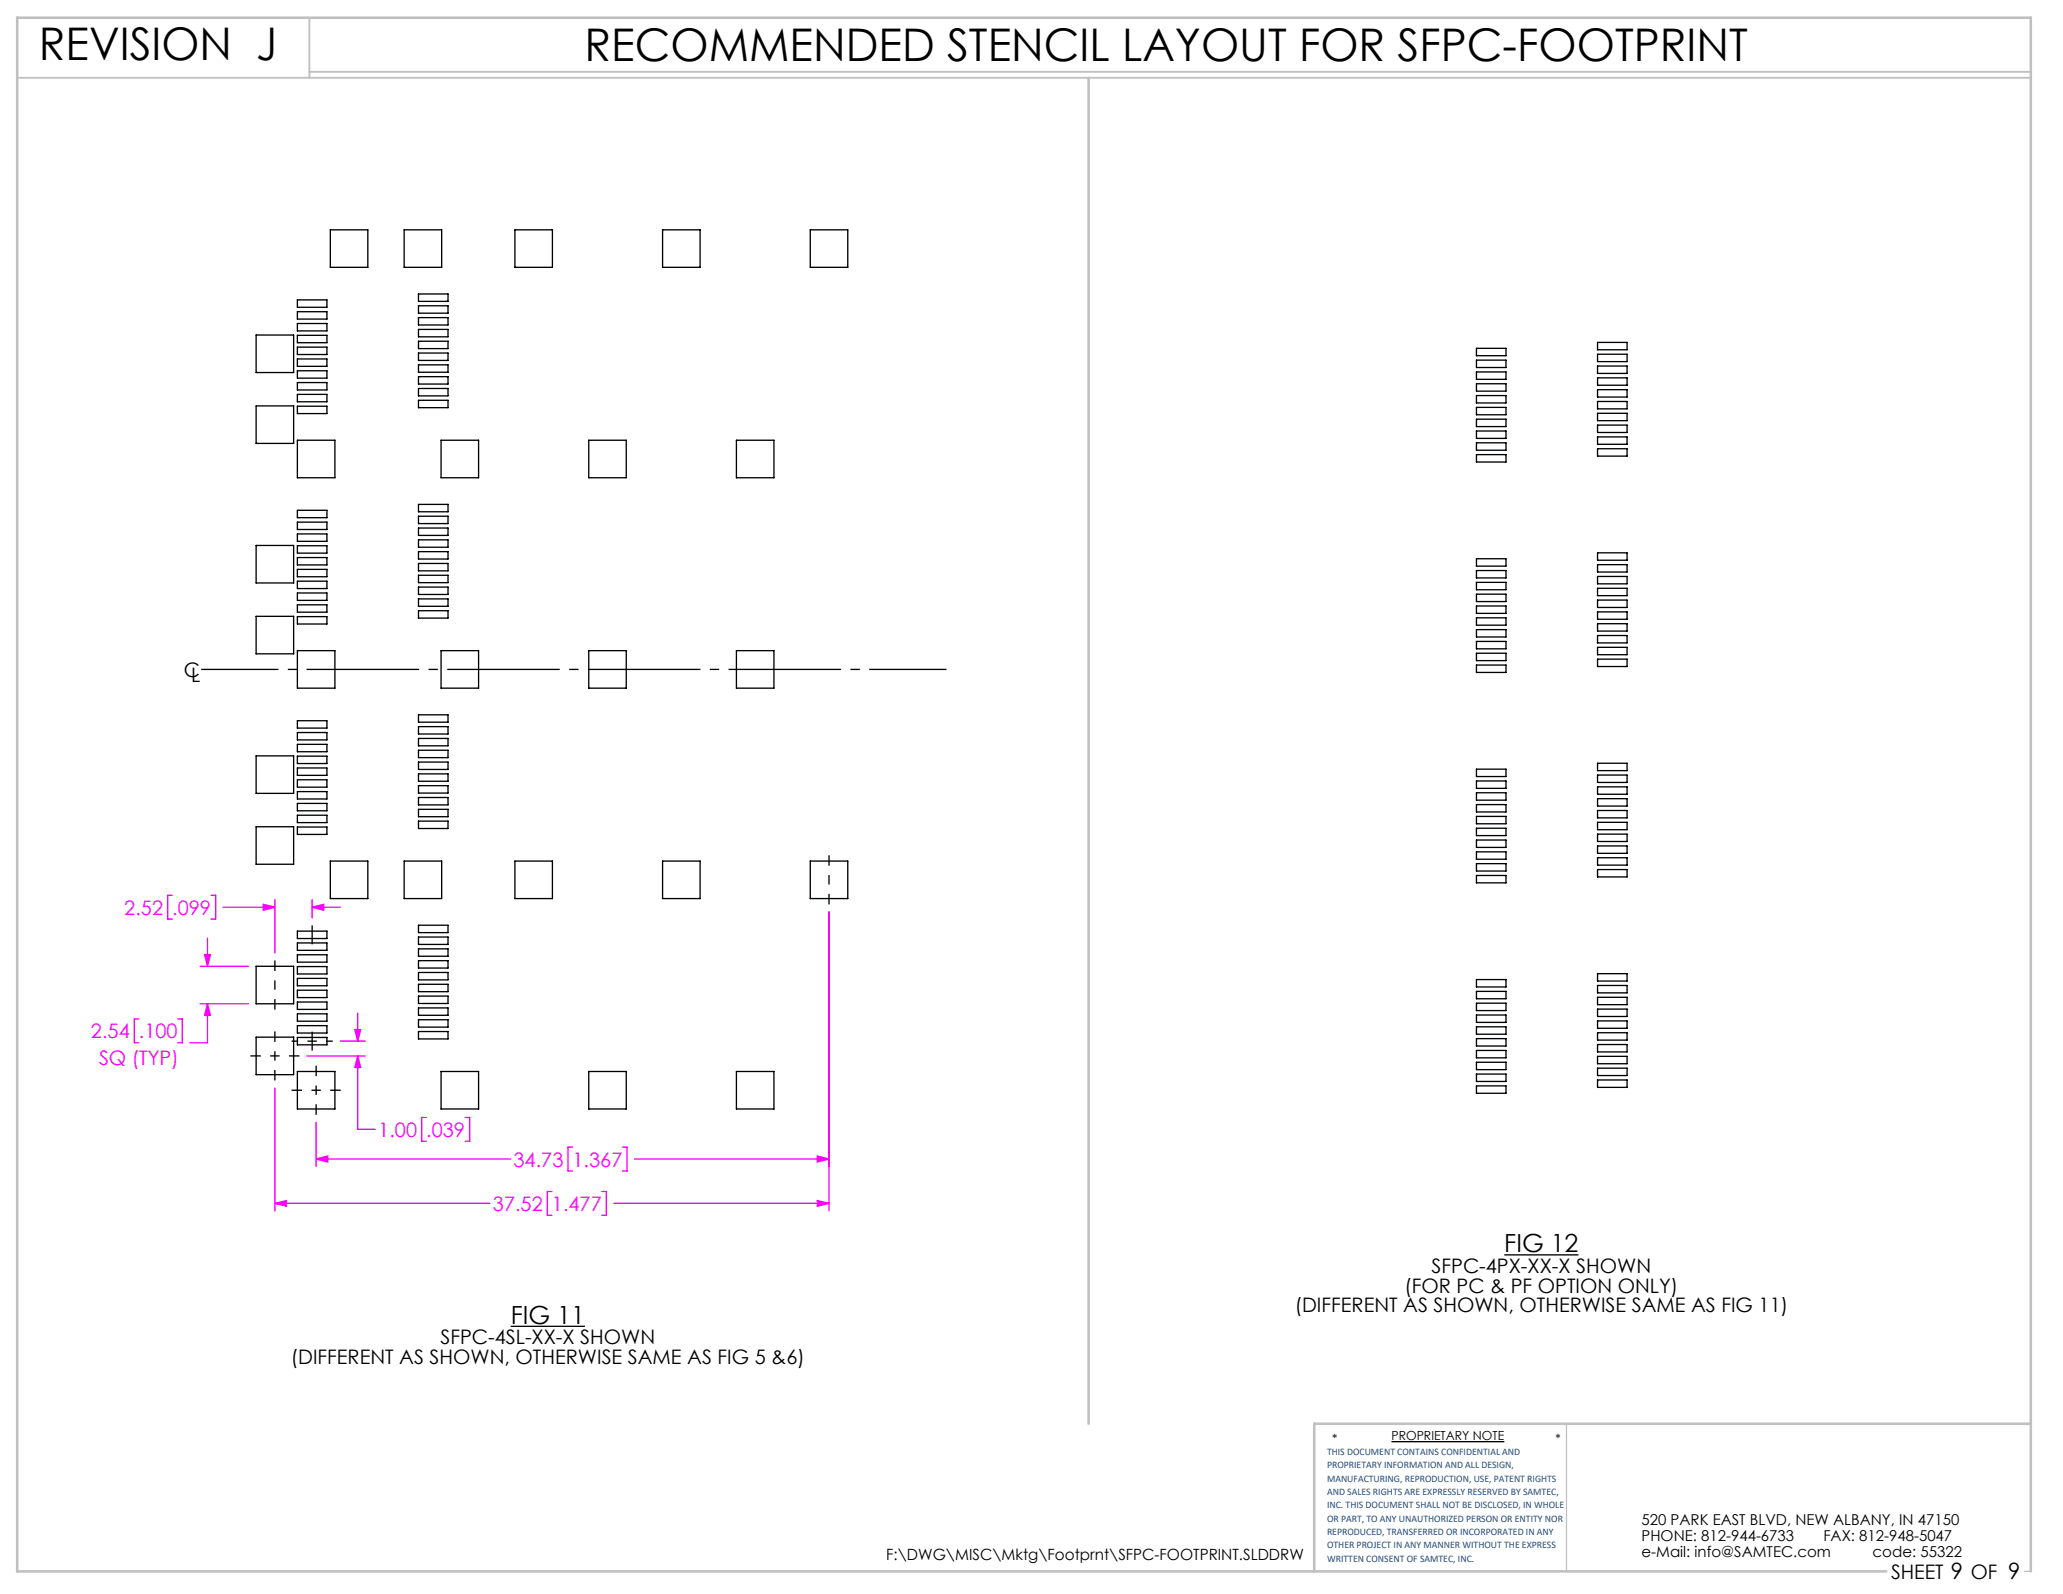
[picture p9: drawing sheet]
<svg xmlns="http://www.w3.org/2000/svg" width="279mm" height="216mm" viewBox="0 0 279 216" stroke-linecap="round" stroke-linejoin="round" font-family="sans-serif">
<path d="M0 0h279.4v215.9h-279.4z" fill="none" stroke="#fff" stroke-width=".18"/>
<g fill="none" stroke="#000" stroke-width=".18">
<path d="M44.7 31.1h5.1v5.1h-5.1zM54.7 31.1h5.1v5.1h-5.1zM56.7 39.8h4v1h-4zM69.7 31.1h5.1v5.1h-5.1zM89.7 31.1h5.1v5.1h-5.1zM109.7 31.1h5.1v5.1h-5.1zM34.7 45.4h5.1v5.1h-5.1zM34.7 55h5.1v5.1h-5.1zM40.3 40.6h4v1h-4zM40.3 42.2h4v1h-4zM40.3 43.8h4v1h-4zM40.3 45.4h4v1h-4z"/>
<path d="M40.3 47h4v1h-4zM40.3 48.6h4v1h-4zM40.3 50.2h4v1h-4zM40.3 51.8h4v1h-4zM40.3 53.4h4v1h-4zM40.3 55h4v1h-4zM40.3 59.6h5.1v5.1h-5.1zM56.7 41.4h4v1h-4zM56.7 43h4v1h-4zM56.7 44.6h4v1h-4zM56.7 46.2h4v1h-4zM56.7 47.8h4v1h-4z"/>
<path d="M56.7 49.4h4v1h-4zM56.7 51h4v1h-4zM56.7 52.6h4v1h-4zM56.7 54.2h4v1h-4zM59.7 59.6h5.1v5.1h-5.1zM79.7 59.6h5.1v5.1h-5.1zM99.7 59.6h5.1v5.1h-5.1zM200 47.2h4v1h-4zM200 48.8h4v1h-4zM200 50.4h4v1h-4zM200 52h4v1h-4zM200 53.6h4v1h-4z"/>
<path d="M200 55.2h4v1h-4zM200 56.8h4v1h-4zM200 58.4h4v1h-4zM200 60h4v1h-4zM216.4 46.4h4v1h-4zM216.4 48h4v1h-4zM216.4 49.6h4v1h-4zM216.4 51.2h4v1h-4zM216.4 52.8h4v1h-4zM216.4 54.4h4v1h-4zM216.4 56h4v1h-4zM216.4 57.6h4v1h-4z"/>
<path d="M216.4 59.2h4v1h-4zM34.7 73.9h5.1v5.1h-5.1zM40.3 69.1h4v1h-4zM40.3 70.7h4v1h-4zM40.3 72.3h4v1h-4zM40.3 73.9h4v1h-4zM40.3 75.5h4v1h-4zM40.3 77.1h4v1h-4zM40.3 78.7h4v1h-4zM56.7 68.3h4v1h-4zM56.7 69.9h4v1h-4zM56.7 71.5h4v1h-4z"/>
<path d="M56.7 73.1h4v1h-4zM56.7 74.7h4v1h-4zM56.7 76.3h4v1h-4zM56.7 77.9h4v1h-4zM56.7 79.5h4v1h-4zM200 61.6h4v1h-4zM200 75.7h4v1h-4zM200 77.3h4v1h-4zM200 78.9h4v1h-4zM216.4 60.8h4v1h-4zM216.4 74.9h4v1h-4zM216.4 76.5h4v1h-4z"/>
<path d="M216.4 78.1h4v1h-4zM216.4 79.7h4v1h-4zM34.7 83.5h5.1v5.1h-5.1zM40.3 80.3h4v1h-4zM40.3 81.9h4v1h-4zM40.3 83.5h4v1h-4zM40.3 88.1h5.1v5.1h-5.1zM40.3 97.6h4v1h-4zM40.3 99.2h4v1h-4zM56.7 81.1h4v1h-4zM56.7 82.7h4v1h-4zM56.7 96.8h4v1h-4z"/>
<path d="M56.7 98.4h4v1h-4zM59.7 88.1h5.1v5.1h-5.1zM79.7 88.1h5.1v5.1h-5.1zM99.7 88.1h5.1v5.1h-5.1zM200 80.5h4v1h-4zM200 82.1h4v1h-4zM200 83.7h4v1h-4zM200 85.3h4v1h-4zM200 86.9h4v1h-4zM200 88.5h4v1h-4zM200 90.1h4v1h-4zM216.4 81.3h4v1h-4z"/>
<path d="M216.4 82.9h4v1h-4zM216.4 84.5h4v1h-4zM216.4 86.1h4v1h-4zM216.4 87.7h4v1h-4zM216.4 89.3h4v1h-4zM34.7 102.4h5.1v5.1h-5.1zM34.7 112h5.1v5.1h-5.1zM40.3 100.8h4v1h-4zM40.3 102.4h4v1h-4zM40.3 104h4v1h-4zM40.3 105.6h4v1h-4zM40.3 107.2h4v1h-4z"/>
<path d="M40.3 108.8h4v1h-4zM40.3 110.4h4v1h-4zM40.3 112h4v1h-4zM44.7 116.6h5.1v5.1h-5.1zM54.7 116.6h5.1v5.1h-5.1zM56.7 100h4v1h-4zM56.7 101.6h4v1h-4zM56.7 103.2h4v1h-4zM56.7 104.8h4v1h-4zM56.7 106.4h4v1h-4zM56.7 108h4v1h-4zM56.7 109.6h4v1h-4z"/>
<path d="M56.7 111.2h4v1h-4zM69.7 116.6h5.1v5.1h-5.1zM89.7 116.6h5.1v5.1h-5.1zM109.7 116.6h5.1v5.1h-5.1zM200 104.2h4v1h-4zM200 105.8h4v1h-4zM200 107.4h4v1h-4zM200 109h4v1h-4zM200 110.6h4v1h-4zM200 112.2h4v1h-4zM200 113.8h4v1h-4zM200 115.4h4v1h-4z"/>
<path d="M200 117h4v1h-4zM200 118.6h4v1h-4zM216.4 103.4h4v1h-4zM216.4 105h4v1h-4zM216.4 106.6h4v1h-4zM216.4 108.2h4v1h-4zM216.4 109.8h4v1h-4zM216.4 111.4h4v1h-4zM216.4 113h4v1h-4zM216.4 114.6h4v1h-4zM216.4 116.2h4v1h-4zM216.4 117.8h4v1h-4z"/>
<path d="M34.7 130.9h5.1v5.1h-5.1zM40.3 126.1h4v1h-4zM40.3 127.7h4v1h-4zM40.3 129.3h4v1h-4zM40.3 130.9h4v1h-4zM40.3 132.5h4v1h-4zM40.3 134.1h4v1h-4zM40.3 135.7h4v1h-4zM40.3 137.3h4v1h-4zM40.3 138.9h4v1h-4zM56.7 125.3h4v1h-4zM56.7 126.9h4v1h-4z"/>
<path d="M56.7 128.5h4v1h-4zM56.7 130.1h4v1h-4zM56.7 131.7h4v1h-4zM56.7 133.3h4v1h-4zM56.7 134.9h4v1h-4zM56.7 136.5h4v1h-4zM56.7 138.1h4v1h-4zM56.7 139.7h4v1h-4zM200 132.7h4v1h-4zM200 134.3h4v1h-4zM200 135.9h4v1h-4zM200 137.5h4v1h-4z"/>
<path d="M200 139.1h4v1h-4zM216.4 131.9h4v1h-4zM216.4 133.5h4v1h-4zM216.4 135.1h4v1h-4zM216.4 136.7h4v1h-4zM216.4 138.3h4v1h-4zM216.4 139.9h4v1h-4zM34.7 140.5h5.1v5.1h-5.1zM40.3 140.5h4v1h-4zM40.3 145.1h5.1v5.1h-5.1zM59.7 145.1h5.1v5.1h-5.1zM79.7 145.1h5.1v5.1h-5.1z"/>
<path d="M99.7 145.1h5.1v5.1h-5.1zM200 140.7h4v1h-4zM200 142.3h4v1h-4zM200 143.9h4v1h-4zM200 145.5h4v1h-4zM200 147.1h4v1h-4zM216.4 141.5h4v1h-4zM216.4 143.1h4v1h-4zM216.4 144.7h4v1h-4zM216.4 146.3h4v1h-4zM69.2 179.6h10M203.7 170h10.1"/>
<path d="M188.4 195.3h15.3"/>
</g>
<path d="M212.2 192.8v20M274.2 212.8h.8" fill="none" stroke="#c0c0c0" stroke-width=".18"/>
<path d="M2.3 10.5h272.7M41.9 2.4v8.1M41.9 9.7h233.1" fill="none" stroke="#c0c0c0" stroke-width=".25"/>
<path d="M147.4 10.5v182.3M275 192.8h-97v20M255.5 212.8h-253.2v-210.4h272.7v210.4" fill="none" stroke="#c0c0c0" stroke-width=".35"/>
<g fill="none" stroke="#f0f" stroke-width=".18">
<path d="M18.8 138h-.6v3.2h.6M23.3 121.3h-.6v3.2h.6M24.1 138h.6v3.2h-.6M27.1 130.9h6.6M27.1 136h6.6M27.7 129.3h.8l-.4 1.6zM28.1 136l.4 1.5h-.8zM28.1 136v5.2h-2.4M28.1 127.1v3.8M28.6 121.3h.6v3.2h-.6M30.2 122.9h7M35.7 122.5l1.5 .4-1.5 .4z"/>
<path d="M37.2 121.9v7.2M42.3 122.9l1.6-.4v.8zM42.3 121.9v2.4M42.3 122.9h3.8M48.1 139.4h.7l-.4 1.6zM48.4 137.2v3.8M112.3 123.5v40.5M37.2 147.4v16.6M41.6 143h7.9M42.8 157l1.6-.4v.8zM42.8 152v6M42.8 157h26.3"/>
<path d="M46.1 141h3.4M48.4 143v10h2.4M48.4 143l.4 1.6h-.7zM57.7 151.4h-.6v3.2h.6M63 151.4h.6v3.2h-.6M77.5 155.4h-.6v3.2h.6M84.3 155.4h.6v3.2h-.6M85.9 157h26.4M110.7 156.6l1.6 .4-1.6 .4zM37.2 163l1.6-.4v.8zM37.2 163h29.2M74.8 161.4h-.7v3.2h.7"/>
<path d="M81.5 161.4h.6v3.2h-.6M83.2 163h29.1M110.7 162.6l1.6 .4-1.6 .4z"/>
</g>
<path d="M37.2 136.7v-6.6M112.3 122.5v-6.7M33.9 143h6.7M37.2 146.3v-6.6M42.8 151v-6.7M46.1 147.7h-6.6" fill="none" stroke="#000" stroke-width=".18" stroke-dasharray="15.2 1.3 1.3 1.3" stroke-dashoffset="13.8" stroke-linecap="butt"/>
<path d="M27.2 90.7h101" fill="none" stroke="#000" stroke-width=".18" stroke-dasharray="15.2 1.3 1.3 1.3" stroke-dashoffset="4.8" stroke-linecap="butt"/>
<path d="M42.3 127.9v-2.6M42.3 142.3v-2.6" fill="none" stroke="#000" stroke-width=".18" stroke-dasharray="15.2 1.3 1.3 1.3" stroke-linecap="butt"/>
<path d="M45.1 141h-5.6" fill="none" stroke="#000" stroke-width=".18" stroke-dasharray="15.2 1.3 1.3 1.3" stroke-dashoffset="14.4" stroke-linecap="butt"/>
<path d="M37.2 163l1.6-.4v.8zM110.7 162.6l1.6 .4-1.6 .4zM42.8 157l1.6-.4v.8zM110.7 156.6l1.6 .4-1.6 .4zM48.1 139.4h.7l-.4 1.6zM48.4 143l.4 1.6h-.7zM27.7 129.3h.8l-.4 1.6zM28.1 136l.4 1.5h-.8zM35.7 122.5l1.5 .4-1.5 .4zM42.3 122.9l1.6-.4v.8z" fill="#f0f"/>
<g font-size="6.1">
<text x="5.3" y="8.2">REVISION J</text>
<text x="79.2" y="8.3">RECOMMENDED STENCIL LAYOUT FOR SFPC-FOOTPRINT</text>
</g>
<g font-size="3.4">
<text x="203.7" y="169.6">FIG 12</text>
<text x="69.2" y="179.3">FIG 11</text>
</g>
<g font-size="2.7">
<text x="24.9" y="91.6">C</text>
<text x="25.9" y="92.4">L</text>
<text x="193.9" y="172.4">SFPC-4PX-XX-X SHOWN</text>
<text x="175.3" y="177.7">(DIFFERENT AS SHOWN, OTHERWISE SAME AS FIG 11)</text>
<text x="190.2" y="175.1">(FOR PC &amp; PF OPTION ONLY)</text>
<text x="39.4" y="184.8">(DIFFERENT AS SHOWN, OTHERWISE SAME AS FIG 5 &amp;6)</text>
<text x="59.6" y="182.1">SFPC-4SL-XX-X SHOWN</text>
<text x="256.1" y="213.9">SHEET 9 OF 9</text>
</g>
<g font-size="2.7" fill="#f0f">
<text x="16.8" y="123.9">2.52</text>
<text x="23.3" y="123.9">.099</text>
<text x="12.3" y="140.7">2.54</text>
<text x="18.8" y="140.7">.100</text>
<text x="13.4" y="144.3">SQ (TYP)</text>
<text x="51.2" y="154">1.00</text>
<text x="57.7" y="154">.039</text>
<text x="69.6" y="158">34.73</text>
<text x="77.5" y="158">1.367</text>
<text x="66.8" y="164">37.52</text>
<text x="74.8" y="164">1.477</text>
</g>
<text font-size="2.1" x="120" y="211.3">F:\DWG\MISC\Mktg\Footprnt\SFPC-FOOTPRINT.SLDDRW</text>
<g font-size="2">
<text x="222.3" y="206.5">520 PARK EAST BLVD, NEW ALBANY, IN 47150</text>
<text x="222.3" y="208.7">PHONE: 812-944-6733</text>
<text x="246.9" y="208.7">FAX: 812-948-5047</text>
<text x="222.3" y="210.9">e-Mail: info@SAMTEC.com</text>
<text x="253.6" y="210.9">code: 55322</text>
</g>
<g font-size="1.7">
<text x="180.4" y="195.5">*</text>
<text x="188.4" y="195.1">PROPRIETARY NOTE</text>
<text x="210.7" y="195.5">*</text>
</g>
<g font-size="1.4" fill="#1f497d">
<text x="179.7" y="197.1">THIS DOCUMENT CONTAINS CONFIDENTIAL AND</text>
<text x="179.7" y="198.9">PROPRIETARY INFORMATION AND ALL DESIGN,</text>
<text x="179.7" y="200.7">MANUFACTURING, REPRODUCTION, USE, PATENT RIGHTS</text>
<text x="179.7" y="202.5">AND SALES RIGHTS ARE EXPRESSLY RESERVED BY SAMTEC,</text>
<text x="179.7" y="204.3">INC. THIS DOCUMENT SHALL NOT BE DISCLOSED, IN WHOLE</text>
<text x="179.7" y="206.1">OR PART, TO ANY UNAUTHORIZED PERSON OR ENTITY NOR</text>
<text x="179.7" y="207.9">REPRODUCED, TRANSFERRED OR INCORPORATED IN ANY</text>
<text x="179.7" y="209.7">OTHER PROJECT IN ANY MANNER WITHOUT THE EXPRESS</text>
<text x="179.7" y="211.5">WRITTEN CONSENT OF SAMTEC, INC.</text>
</g>
</svg>
